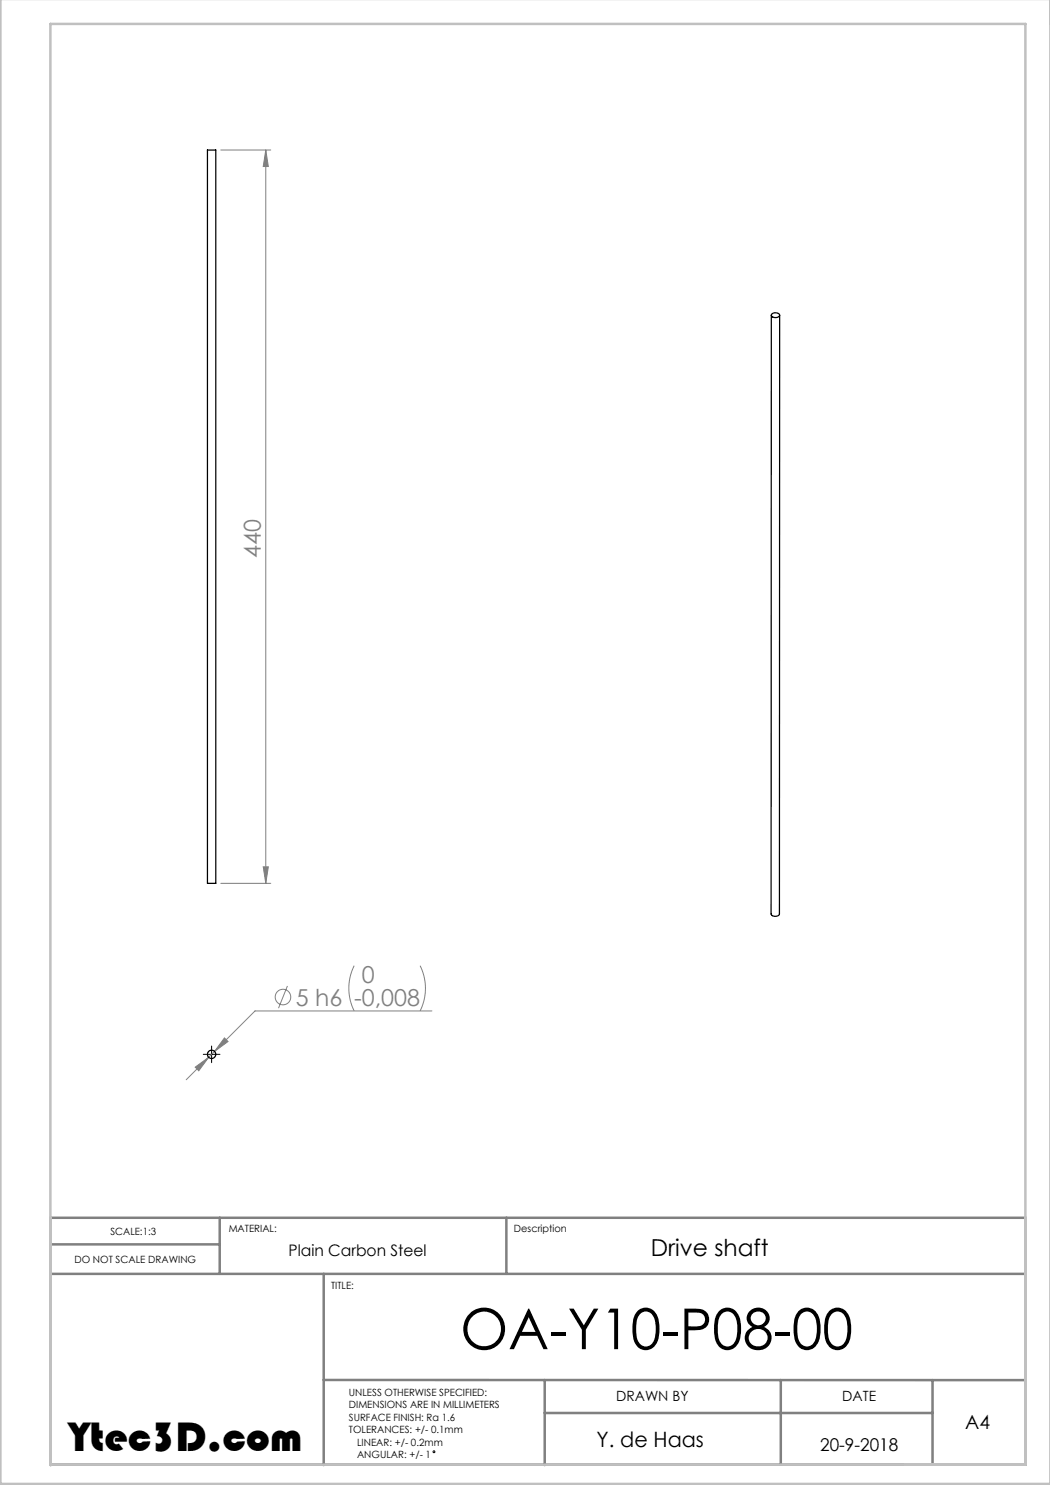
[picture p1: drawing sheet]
<svg xmlns="http://www.w3.org/2000/svg" width="210mm" height="297mm" viewBox="0 0 210 297" stroke-linecap="round" stroke-linejoin="round" font-family="sans-serif">
<g fill="none" stroke="#000" stroke-width=".2">
<path d="M41.5 210.9h1.7M42.3 210v1.7"/>
<circle cx="86.8" cy="290.4" r=".19"/>
</g>
<path d="M10.1 248.9h33.8M10.1 254.8h195M43.9 243.6v11.2M64.7 254.8v38.2M101.3 243.6v11.2M64.7 276h140.4M108.9 276v17M156.2 276v16.9M186.5 276v16.9M10.1 292.9h195v-49.3h-195v49.4M108.9 282.6h77.6" fill="none" stroke="#808080" stroke-width=".5"/>
<path d="M.1 -.1v296.9h210M10.1 292.9h195v-288.1h-195v288.2" fill="none" stroke="#c0c0c0" stroke-width=".5"/>
<g fill="none" stroke="#808080" stroke-width=".2">
<path d="M44.2 30h10M53.2 30l.5 3.3h-1.1zM53.2 30v146.7M44.2 176.7h10M52.6 173.4h1.1l-.5 3.3zM57.5 197.2l-1.8 4.4M70.8 193.1a10.1 10.1 0 0 0 0 9.1M84 193.1a10.1 10.1 0 0 1 0 9.1M39 213.4l2.7-1.9-1.9 2.7zM44.9 207.6l.7 .7-2.7 2zM86.4 202.2h-35.4l-13.8 13.7"/>
<circle cx="56.6" cy="199.4" r="1.56"/>
</g>
<path d="M41.5 210.9h-.8M42.3 210v-.8M42.3 211.7v.8M43.2 210.9h.8" fill="none" stroke="#000" stroke-width=".2" stroke-dasharray="15.2 1.3 1.3 1.3"/>
<g fill="#808080">
<path d="M39 213.4l.8 .8 1.9-2.7zM44.9 207.6l-2 2.7 2.7-2z"/>
<path d="M52.6 173.4h1.1l-.5 3.3zM53.2 30l.5 3.3h-1.1z"/>
</g>
<g fill="none" stroke="#000" stroke-width=".25">
<path d="M41.5 30h1.7v146.7h-1.7zM154.3 63l-.1 119.8a.96 .96 0 0 0 1.7 0v-119.8M154.4 62.7a1 1 0 0 1 1.5 .4 .96 .96 0 0 1-1.6-.1z"/>
<circle cx="42.3" cy="210.9" r=".83"/>
</g>
<text font-size="11.3" x="92" y="269.8">OA-Y10-P08-00</text>
<text font-size="8.5" x="13.8" y="290.3">Ytec3D.com</text>
<g font-size="4.7" fill="#808080">
<text x="52.1" y="111.6" transform="rotate(-90 52.1 111.6)">440</text>
<text x="72.4" y="196.7">0</text>
<text x="59.2" y="201.1">5 h6 -0,008</text>
</g>
<text font-size="4.7" x="130.2" y="251.2">Drive shaft</text>
<text font-size="4.2" x="119.3" y="289.4">Y. de Haas</text>
<text font-size="3.9" x="193.1" y="285.8">A4</text>
<text font-size="3.5" x="164" y="290.3">20-9-2018</text>
<text font-size="3.2" x="57.7" y="251.2">Plain Carbon Steel</text>
<g font-size="2.8">
<text x="123.2" y="280.2">DRAWN BY</text>
<text x="168.5" y="280.2">DATE</text>
</g>
<g font-size="2">
<text x="22.1" y="246.9">SCALE:1:3</text>
<text x="45.7" y="246.5">MATERIAL:</text>
<text x="102.8" y="246.5">Description</text>
<text x="14.9" y="252.5">DO NOT SCALE DRAWING</text>
<text x="66.2" y="257.7">TITLE:</text>
<text x="69.8" y="279.2">UNLESS OTHERWISE SPECIFIED:</text>
<text x="69.8" y="281.7">DIMENSIONS ARE IN MILLIMETERS</text>
<text x="69.8" y="284.2">SURFACE FINISH: Ra 1.6</text>
<text x="69.8" y="286.7">TOLERANCES: +/- 0.1mm</text>
<text x="71.4" y="291.7">ANGULAR: +/- 1</text>
<text x="71.4" y="289.2">LINEAR: +/- 0.2mm</text>
</g>
</svg>
